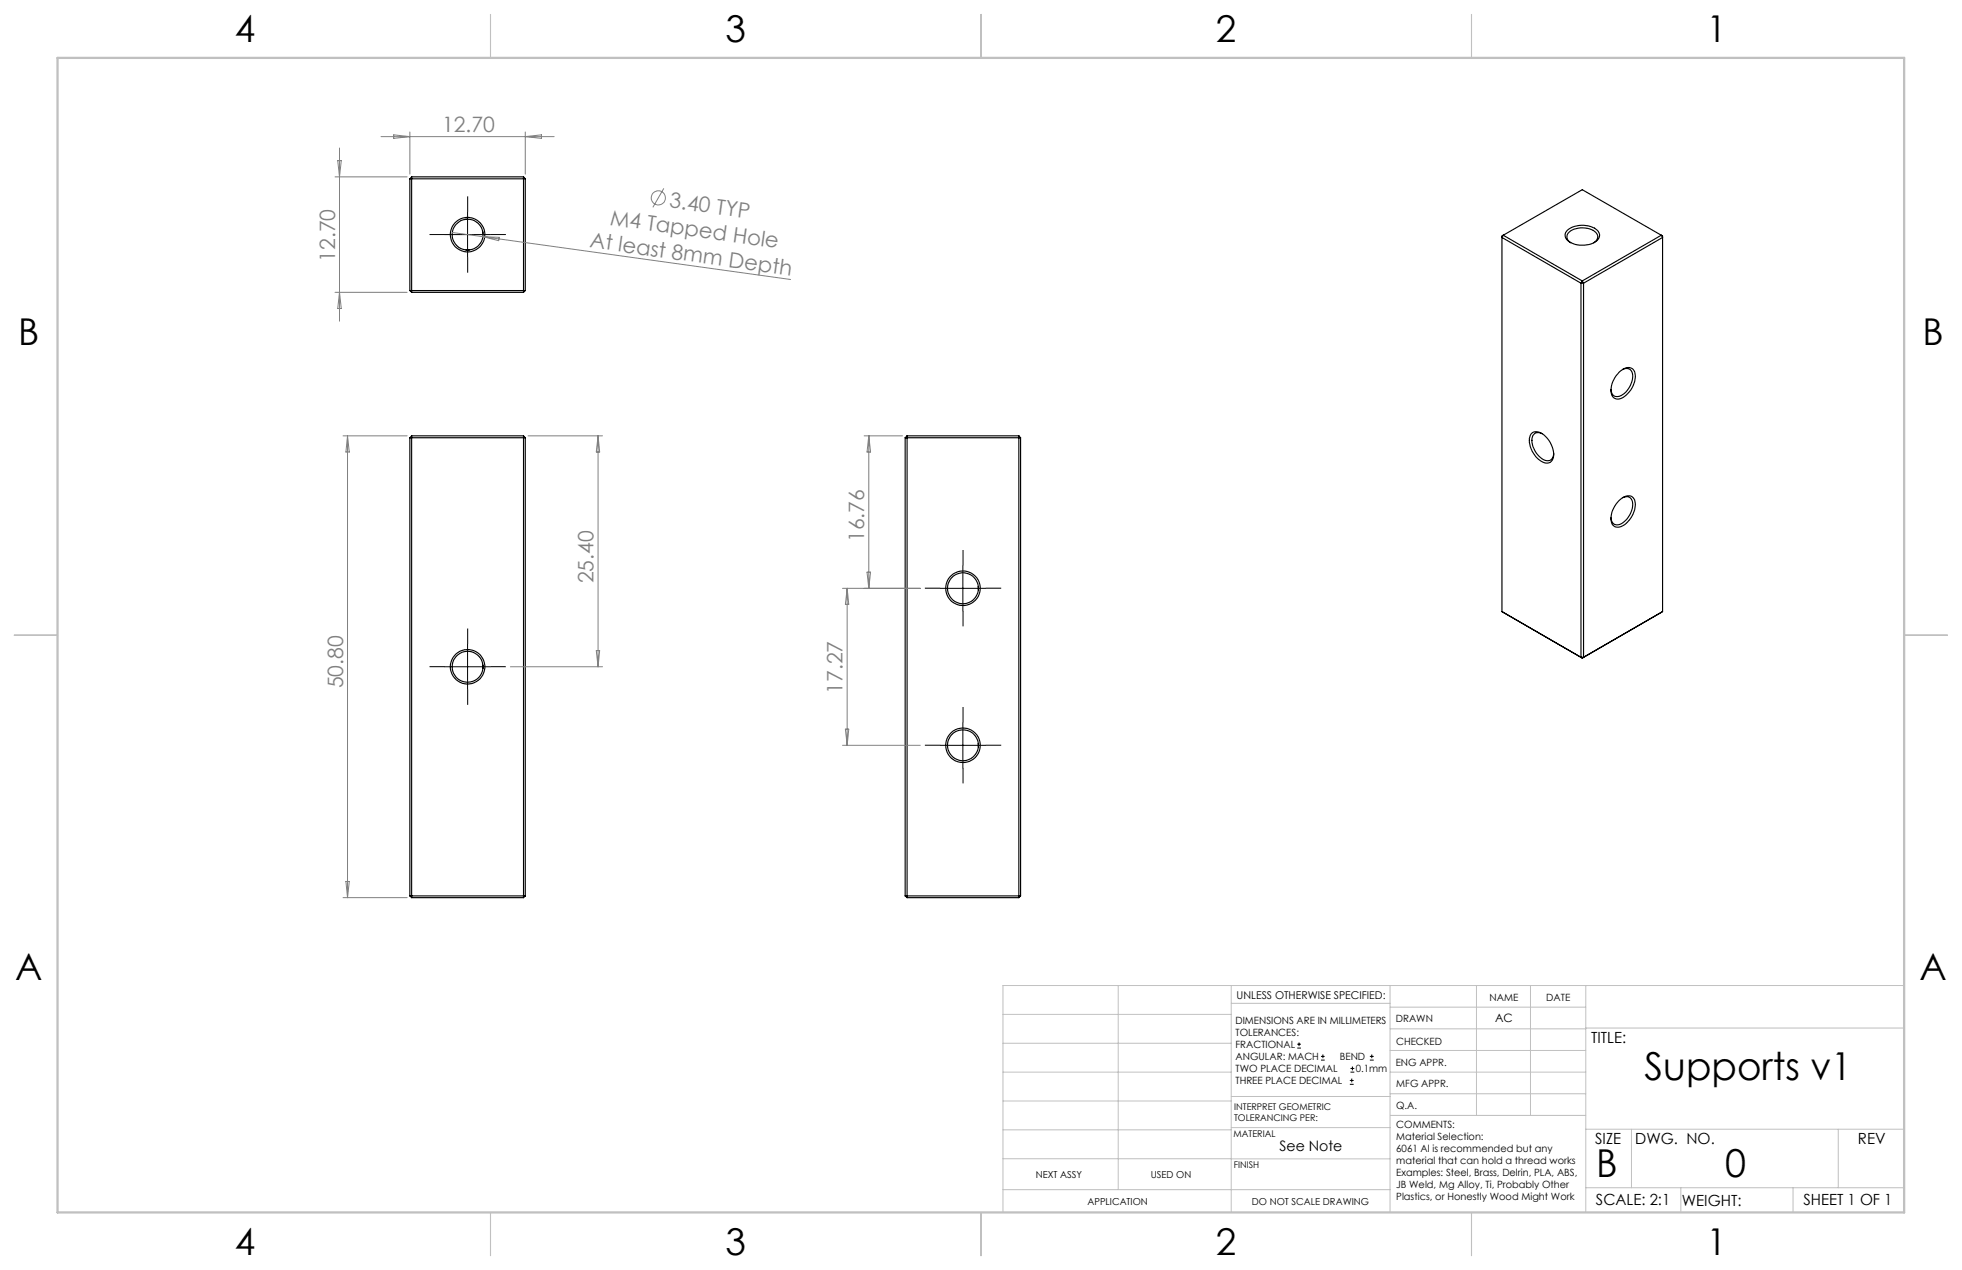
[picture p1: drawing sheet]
<svg xmlns="http://www.w3.org/2000/svg" width="432mm" height="279mm" viewBox="0 0 432 279" stroke-linecap="round" stroke-linejoin="round" font-family="sans-serif">
<g fill="none" stroke="#000" stroke-width=".25">
<path d="M90.2 39.3v24.6M90.2 39.3h25.4M90.6 38.9v25.4M90.6 38.9h24.6M90.6 38.9l-.4 .4M115.2 38.9v25.4M115.2 38.9l.4 .4M115.6 39.3v24.6M102.6 55h.7M102.9 48.2l-.6 .1M106.3 51v.3M330.8 51.8l17.4 10"/>
<path d="M330.8 51.8l-.2 .4 17.3 10.1M330.8 51.8l-.2 .1v82.6M330.8 51.8l17.4-10.1 17.4 10.1M345 50.6a5.5 5.5 0 0 1 6.6 .1 1.69 1.69 0 0 1-1 2.8 5.1 5.1 0 0 1-6-1.1l-.1-.9zM345.7 53.4a1.5 1.5 0 0 1-.9-1.5 1.5 1.5 0 0 1 1.2-1.3 5 5 0 0 1 5.3 .6 1.39 1.39 0 0 1-.5 2.2M365.6 51.8l-17.4 10M365.6 51.8l.3 .4-17.4 10.1M365.6 51.8l.3 .1v82.6M90.2 63.9h25.4M90.2 63.9l.4 .4M90.6 64.3h24.6M115.6 63.9l-.4 .4"/>
<path d="M347.9 62.3h.6M347.9 62.3v82.3M348.2 61.8l.3 .5M348.2 61.8l-.3 .5M348.5 62.3v82.3M90.2 96.3h25.4M90.2 96.3v100.8M90.6 95.9v101.6M90.6 95.9h24.6M90.6 95.9l-.4 .4M115.2 95.9v101.6M115.2 95.9l.4 .4"/>
<path d="M115.6 96.3v100.8M199.2 96.3h25.4M199.2 96.3v100.8M199.6 95.9h24.6M199.6 95.9v101.6M199.6 95.9l-.4 .4M224.2 95.9v101.6M224.2 95.9l.4 .4M224.6 96.3v100.8M337 95.5a1.86 1.86 0 0 1 2.5 0 5.6 5.6 0 0 1 2.3 5.4 1.58 1.58 0 0 1-2.6 .6 5.3 5.3 0 0 1-2.4-5.8zM339.4 95.4a1.42 1.42 0 0 0-1.6-.1 1.42 1.42 0 0 0-.7 1.6 4.9 4.9 0 0 0 3.3 4.5 1.41 1.41 0 0 0 1.5-1.6M356.4 81.8a2.25 2.25 0 0 1 3-.6 3.8 3.8 0 0 1-.2 4.2 4 4 0 0 1-3.5 2.4 1.85 1.85 0 0 1-1.1-2.4 6.3 6.3 0 0 1 1.8-3.6z"/>
<path d="M357.1 81.3a1.45 1.45 0 0 1 1.6 0 1.45 1.45 0 0 1 .6 1.5 4.9 4.9 0 0 1-3.2 4.4 1.36 1.36 0 0 1-1.6-1.5M356.4 110.1a2.25 2.25 0 0 1 3-.6 3.7 3.7 0 0 1-.2 4.1 3.6 3.6 0 0 1-3.8 2.3 2.86 2.86 0 0 1-.5-3.7l.8-1.4zM357.1 109.5a1.45 1.45 0 0 1 1.6 0 1.45 1.45 0 0 1 .6 1.5 5 5 0 0 1-3.2 4.5 1.41 1.41 0 0 1-1.6-1.6M215.3 129v.8M330.6 134.5l17.3 10.1M330.6 134.5l17.6 10.3M365.9 134.5l-17.7 10.3M365.9 134.5l-.3 .2M106.3 146.3v.8M347.9 144.6h.6M347.9 144.6l.3 .2M348.5 144.6l-.3 .2"/>
<path d="M215.3 163.6v.7M90.2 197.1h25.4M90.2 197.1l.4 .4M90.6 197.5h24.6M115.6 197.1l-.4 .4M199.2 197.1h25.4M199.2 197.1l.4 .4M199.6 197.5h24.6M224.6 197.1l-.4 .4"/>
<circle cx="102.9" cy="51.6" r="3.8"/>
<circle cx="102.9" cy="51.6" r="3.4"/>
<circle cx="211.9" cy="129.4" r="3.4"/>
<circle cx="211.9" cy="129.4" r="3.8"/>
<circle cx="102.9" cy="146.7" r="3.8"/>
<circle cx="102.9" cy="146.7" r="3.4"/>
<circle cx="211.9" cy="164" r="3.4"/>
<circle cx="211.9" cy="164" r="3.8"/>
</g>
<g fill="none" stroke="#808080" stroke-width=".22">
<path d="M73.7 38.9h15.9M74.3 35.3h.8l-.4 3.6zM74.7 32.6v38.1M83.9 30.1h38.1M86.6 29.7l3.6 .4-3.6 .3zM90.2 29v9.3M115.6 29v9.3M115.6 30.1l3.6-.4v.7zM99.6 51.2l6.7 .9M106.3 52.1l67.7 9.4M106.3 52.1l3.6 .1-.2 .8zM146.1 41.5l-2.4 4.1"/>
<path d="M73.7 64.3h15.9M74.7 64.3l.4 3.6h-.8zM75.5 95.9h14.1M76.5 95.9v101.6M76.5 95.9l.4 3.5h-.8zM116.2 95.9h16.4M131.6 95.9l.4 3.5h-.8zM131.6 95.9v50.8M190.2 95.9h8.4M191.2 95.9l.4 3.5h-.8zM191.2 95.9v33.5M185.4 129.4h17.1"/>
<path d="M186.4 129.4v34.6M186.4 129.4l.4 3.6h-.7zM190.8 125.9h.8l-.4 3.5zM112.3 146.7h20.3M131.2 143.1h.8l-.4 3.6zM185.4 164h17.1M186.1 160.4h.7l-.4 3.6zM75.5 197.5h14.1M76.1 193.9h.8l-.4 3.6z"/>
<circle cx="144.9" cy="43.6" r="1.56"/>
</g>
<g fill="none" stroke="#000" stroke-width=".22">
<path d="M97.9 51.6h10M102.9 46.6v10M206.9 129.4h10M211.9 124.4v10M97.9 146.7h10M102.9 141.7v10M211.9 159v10M206.9 164h10M285.5 230.6h.8M285.5 229.7h.8M285.9 229.3v.9M290.7 233.2h.8"/>
<path d="M290.7 232.4h.8M291.1 232v.8M297.1 238.5h.8M297.1 237.7h.8M297.2 235.9h.9M297.2 235.1h.9M297.5 237.3v.8M297.6 234.6v.9M301.5 233.2h.8M301.5 232.4h.8M301.9 232v.8"/>
</g>
<g fill="none" stroke="#000" stroke-width=".22" stroke-dasharray="15.2 1.3 1.3 1.3" stroke-linecap="butt">
<path d="M97.9 51.6h-3.4M102.9 46.6v-3.4M102.9 56.6v3.4M107.9 51.6h3.4M206.9 129.4h-3.4M211.9 124.4v-3.4M211.9 134.4v3.4M216.9 129.4h3.4M97.9 146.7h-3.4M102.9 141.7v-3.4M102.9 151.7v3.4M107.9 146.7h3.4"/>
<path d="M211.9 158.9v-3.4M206.9 163.9h-3.4M211.9 168.9v3.4M216.9 163.9h3.4"/>
</g>
<g fill="none" stroke="#c0c0c0" stroke-width=".22">
<path d="M246.1 216.8v44.9M271 216.8v49.9M305.9 216.8v49.9M324.9 216.8v28.6M336.8 216.8v28.6M349 216.8v49.9M419.1 216.8h-198.4v49.9M220.7 235.9h50.3M220.7 229.5h50.3M220.7 223.2h50.3M271 220.7h34.9M305.9 231.1h43.1"/>
<path d="M305.9 226.3h43.1M305.9 221.6h43.1M305.9 235.9h43.1M349 226.2h70.1M220.7 248.6h50.3M220.7 242.2h50.3M220.7 254.9h50.3M271 255h34.9M271 248.1h35M271 241.2h35M305.9 240.6h43.1M306 245.4h43"/>
<path d="M349 248.4h70.1M359.1 248.4v12.9M404.6 248.4v12.9M220.7 261.7h85.2M349 261.3h70.1M369.9 261.3v5.4M394.6 261.3v5.4"/>
</g>
<path d="M108 3.2v9.5M215.9 3.2v9.5M323.8 3.2v9.5M3.1 139.7h9.6M419.1 139.7h9.5M108 266.7v9.6M215.9 266.7v9.6M323.8 266.7v9.6" fill="none" stroke="#c0c0c0" stroke-width=".25"/>
<path d="M12.7 12.7h406.4v254h-406.4z" fill="none" stroke="#c0c0c0" stroke-width=".5"/>
<g font-size="8.5">
<text x="361.9" y="237.7">Supports v1</text>
<text x="351.3" y="259">B</text>
<text x="379.7" y="258.9">0</text>
</g>
<g font-size="8.1">
<text x="51.7" y="9.3">4</text>
<text x="159.7" y="9.3">3</text>
<text x="267.6" y="9.3">2</text>
<text x="375.6" y="9.3">1</text>
<text x="4" y="76">B</text>
<text x="423.1" y="76">B</text>
<text x="3.3" y="215.7">A</text>
<text x="422.4" y="215.7">A</text>
<text x="51.7" y="276">4</text>
<text x="159.7" y="276">3</text>
<text x="267.6" y="276">2</text>
<text x="375.6" y="276">1</text>
</g>
<g font-size="4.7" fill="#808080">
<text x="97.3" y="29">12.70</text>
<text x="147.2" y="45.6" transform="rotate(8 147.2 45.6)">3.40 TYP</text>
<text x="134.1" y="49.4" transform="rotate(8 134.1 49.4)">M4 Tapped Hole</text>
<text x="73.7" y="57.6" transform="rotate(-90 73.7 57.6)">12.70</text>
<text x="129.7" y="54.4" transform="rotate(8 129.7 54.4)">At least 8mm Depth</text>
<text x="190.2" y="119.3" transform="rotate(-90 190.2 119.3)">16.76</text>
<text x="130.6" y="128.4" transform="rotate(-90 130.6 128.4)">25.40</text>
<text x="75.5" y="151.5" transform="rotate(-90 75.5 151.5)">50.80</text>
<text x="185.4" y="152.7" transform="rotate(-90 185.4 152.7)">17.27</text>
</g>
<g font-size="3.4">
<text x="350.2" y="229.5">TITLE:</text>
<text x="351.1" y="251.6">SIZE</text>
<text x="359.9" y="251.6">DWG. NO.</text>
<text x="408.9" y="251.7">REV</text>
<text x="351.2" y="265.2">SCALE: 2:1</text>
<text x="370.1" y="265.3">WEIGHT:</text>
<text x="396.9" y="265.2">SHEET 1 OF 1</text>
</g>
<text font-size="3.2" x="281.6" y="253.3">See Note</text>
<text font-size="2.5" x="329" y="224.8">AC</text>
<text font-size="2.4" x="272.2" y="219.7">UNLESS OTHERWISE SPECIFIED:</text>
<g font-size="2.2">
<text x="327.8" y="220.1">NAME</text>
<text x="340.3" y="220.2">DATE</text>
<text x="271.9" y="225.3">DIMENSIONS ARE IN MILLIMETERS</text>
<text x="271.9" y="227.9">TOLERANCES:</text>
<text x="307.2" y="224.9">DRAWN</text>
<text x="271.9" y="230.6">FRACTIONAL</text>
<text x="271.9" y="233.2">ANGULAR: MACH</text>
<text x="294.9" y="233.2">BEND</text>
<text x="307.3" y="229.8">CHECKED</text>
<text x="271.9" y="238.5">THREE PLACE DECIMAL</text>
<text x="271.9" y="235.9">TWO PLACE DECIMAL</text>
<text x="298.4" y="235.9">0.1mm</text>
<text x="307.2" y="234.4">ENG APPR.</text>
<text x="307.3" y="239.2">MFG APPR.</text>
<text x="307.3" y="243.9">Q.A.</text>
<text x="307.3" y="248.1">COMMENTS:</text>
<text x="307.3" y="250.8">Material Selection:</text>
<text x="307.3" y="253.4">6061 Al is recommended but any</text>
<text x="307.3" y="256.1">material that can hold a thread works</text>
<text x="307.3" y="258.7">Examples: Steel, Brass, Delrin, PLA, ABS,</text>
<text x="307.3" y="261.4">JB Weld, Mg Alloy, Ti, Probably Other</text>
<text x="307.3" y="264">Plastics, or Honestly Wood Might Work</text>
</g>
<g font-size="2.1">
<text x="227.9" y="259.2">NEXT ASSY</text>
<text x="253.3" y="259.2">USED ON</text>
<text x="239.3" y="265">APPLICATION</text>
<text x="275.5" y="265.1">DO NOT SCALE DRAWING</text>
</g>
<g font-size="2">
<text x="271.6" y="244.1">INTERPRET GEOMETRIC</text>
<text x="271.5" y="250.2">MATERIAL</text>
<text x="271.6" y="246.6">TOLERANCING PER:</text>
<text x="271.5" y="257">FINISH</text>
</g>
</svg>
